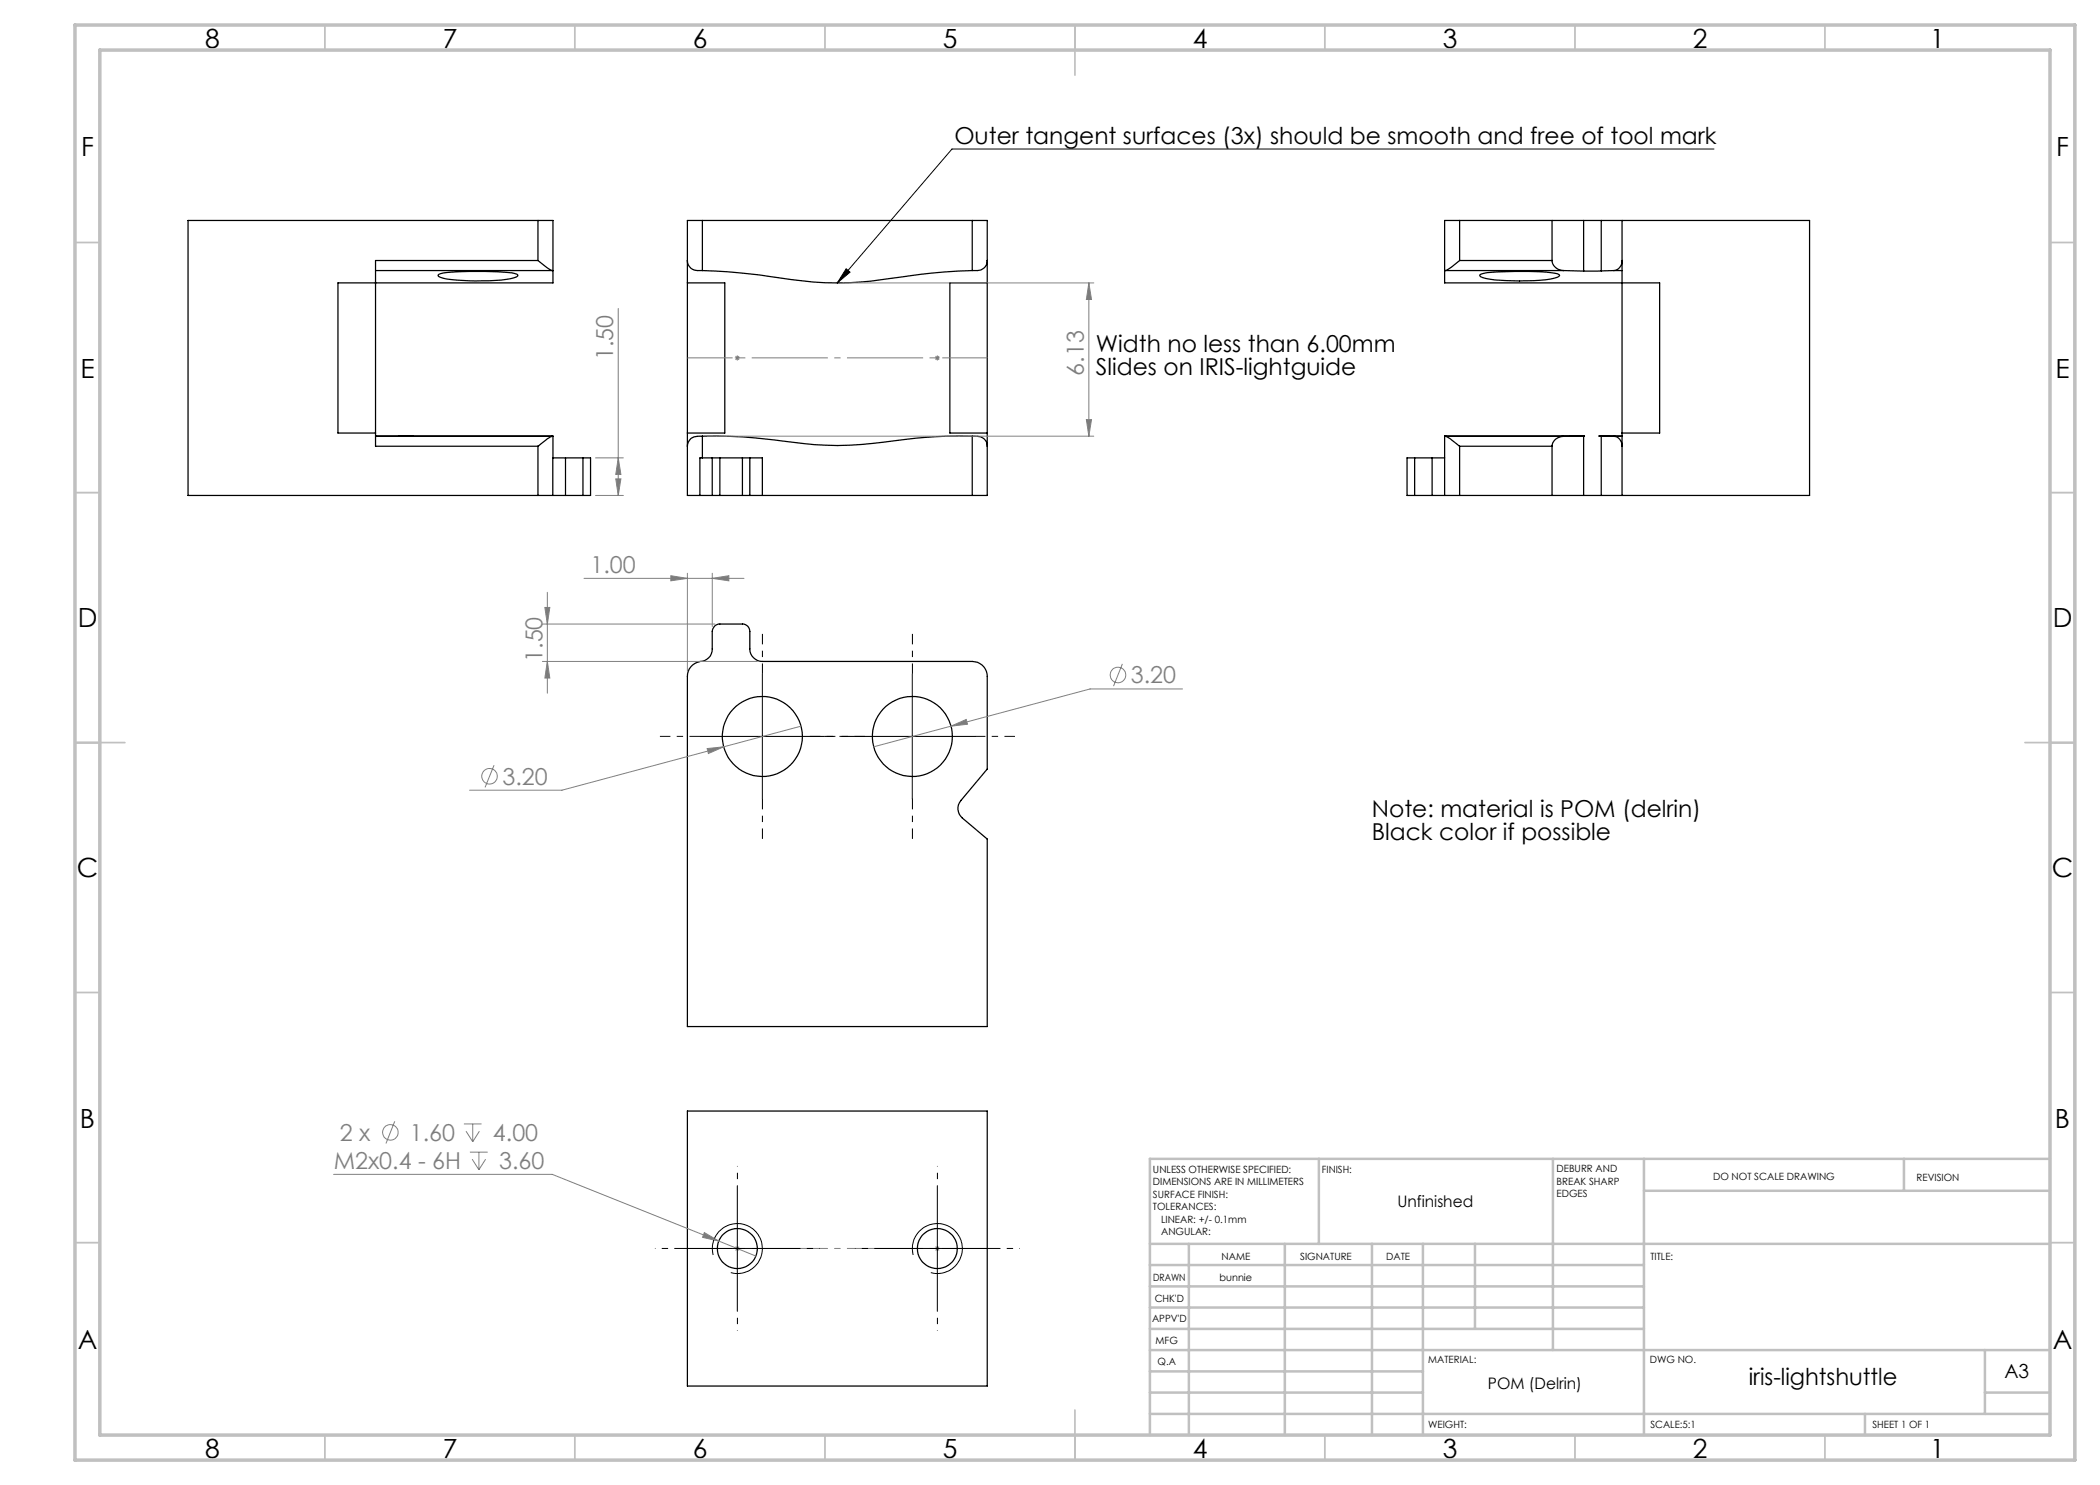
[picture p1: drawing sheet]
<svg xmlns="http://www.w3.org/2000/svg" width="420mm" height="297mm" viewBox="0 0 420 297" stroke-linecap="round" stroke-linejoin="round" font-family="sans-serif">
<g fill="none" stroke="#000" stroke-width=".25">
<path d="M75.1 54.1h35.3M87.7 54.9a26.9 26.9 0 0 1 7.9-.6 32.5 32.5 0 0 1 7.8 .6l.1 .3a16 16 0 0 1-7.1 1 29.2 29.2 0 0 1-8.3-.7l-.4-.2-.1-.2zM107.6 52.1l2 1.6 .8 .4M107.6 44.1h3v10M107.6 44.1h-70v55h70M107.6 52.1h-32.5v37.1h32.5M107.6 44.1v8M110.4 54.1h.2M110.6 54.1v2.5h-43v30h7.5M137.5 52.1a2.07 2.07 0 0 0 2.4 2h.6M137.5 56.6h7.5v30h-7.5M140.5 44.1h-3v55h2.5"/>
<path d="M140.5 54.1a165.7 165.7 0 0 1 19.9 2.1 66.2 66.2 0 0 0 19.8-.8l6.3-.8 8-.5M140.5 44.1v10M140.5 44.1h54M194.5 44.1h2.9v55h-2.9M194.5 44.1v10M197.4 52.1a2.01 2.01 0 0 1-2.4 2h-.5M197.4 56.6h-7.4v30h7.4M288.9 54.1h.2M288.9 54.1v2.5h43v30h-7.5M289.1 54.1h23.7M291.9 52.1l-1.5 1.2-1.3 .8M291.9 44.1h-3v10"/>
<path d="M291.9 44.1h24.8M291.9 52.1h18.5M291.9 44.1v8M296 55l.2-.2a39.5 39.5 0 0 1 9.5-.5l4.5 .2a1.93 1.93 0 0 1 1.7 .6 6.1 6.1 0 0 1-3.8 1 52.5 52.5 0 0 1-10.9-.4l-1.1-.4zM310.4 52.1a2.25 2.25 0 0 0 2.4 2M310.4 44.1v8M312.8 54.1l3.9 .1M316.7 44.1h3.6M316.7 44.1v10.1M320.3 54.2h-3.6M320.3 44.1h41.6v55h-41.6M320.3 44.1v10.1"/>
<path d="M322.8 54.1l-2.5 .1M322.8 54.1h1.6M324.4 52.1a1.89 1.89 0 0 1-1.6 2M324.4 44.1v55M75.1 87.2h35.5M75.1 87.3h35.3M79.7 87.2h2.9M107.6 89.2v9.9M110.4 87.3l-.9 .4-1.9 1.5M110.4 87.3l.2-.1v11.9h-3M110.6 99.1h2.5M110.7 91.6h2.4"/>
<path d="M113.1 91.6h3.5M113.1 99.1h3.5M113.1 91.6v7.5M116.6 91.6h1.5v7.5h-1.5M116.6 91.6v7.5M140 99.1h2.5M140.4 91.6h2.1M140.5 87.2a121.6 121.6 0 0 1 20.3 1.5 68.2 68.2 0 0 0 18.1-.5l8.2-.9 7.4-.1M140.5 87.2h-.6a2.05 2.05 0 0 0-2.4 2M140.5 87.2v4.4h-.5v7.5M142.5 99.1h1.5M142.5 91.6h1.5"/>
<path d="M142.5 91.6v7.5M144 91.6v7.5M144 91.6h4.5M144 99.1h4.5M148.5 99.1h1.5M148.5 91.6h1.5M148.5 91.6v7.5M150 91.6h2.5v7.5M150 99.1h2.5M150 91.6v7.5M152.5 99.1h42M194.5 87.2h.5a2.05 2.05 0 0 1 2.4 2"/>
<path d="M194.5 87.2v11.9M282.9 91.6h-1.5v7.5h1.5M282.9 91.6h3.5M282.9 99.1h3.5M282.9 91.6v7.5M286.4 91.6h2.5M286.4 99.1h2.5M286.4 91.6v7.5M288.9 99.1h3M288.9 87.2h28M289.1 87.3l.9 .4 1.9 1.5M289.1 87.3l-.2-.1v11.9"/>
<path d="M289.1 87.3h23.6M291.9 99.1h24.8M291.9 89.2h18.5M291.9 89.2v9.9M310.4 89.2v9.9M312.7 87.3a2.23 2.23 0 0 0-2.3 1.9M312.7 87.3l4-.1v11.9M316.7 99.1h3.6M320.3 87.2h-.5h4.6M320.3 87.2v11.9M320.3 87.2l2.5 .1M322.8 87.3a1.83 1.83 0 0 1 1.6 1.9"/>
<path d="M322.8 87.3h1.6M142.9 125.2l.8-.4h4.8a1.45 1.45 0 0 1 1.5 1.5v3.5a2.53 2.53 0 0 0 2.5 2.5h42a2.99 2.99 0 0 1 2.9 3v18.5l-5.2 6.3a2.48 2.48 0 0 0 .3 3.5l4.9 4.2v37.5h-59.9v-70a3 3 0 0 1 2.9-3 2.49 2.49 0 0 0 2.1-2.5v-3.5zM137.5 222.2h59.9v55h-59.9z"/>
<circle cx="152.5" cy="147.3" r="8"/>
<circle cx="182.5" cy="147.3" r="8"/>
<circle cx="147.5" cy="249.7" r="4"/>
<circle cx="187.5" cy="249.7" r="4"/>
</g>
<g fill="none" stroke="#808080" stroke-width=".2">
<path d="M168.5 56.6h50.3M217.8 56.6l.5 3.3h-1zM217.8 56.6v30.6M123.6 61.7v37.4M147 71.6h1M147.1 71.2l.7 .8M147.5 71.1v1M147.8 71.2l-.7 .8M187 71.6h1M187.1 71.2l.7 .8M187.5 71.1v1M187.8 71.2l-.7 .8"/>
<path d="M119.1 99.1h5.6M119.1 91.6h5.6M123.2 95.8h1l-.6 3.3zM123.6 91.6l.6 3.3h-1zM141.5 87.2h77.3M217.3 83.9h1l-.5 3.3zM109.5 118.5v20.1M116.8 115.7h32M134.2 115.1l3.3 .6-3.3 .5zM137.5 114.6v19.7M142.5 115.7l3.3-.6v1.1zM142.5 114.6v10.7"/>
<path d="M108.5 132.3h43M108.5 124.8h34.5M109 121.5h1l-.5 3.3zM109.5 132.3l.5 3.3h-1zM224.5 132.8l-1.8 4.4M236.5 137.8h-18.5l-27.8 7.4M98.8 153l-1.8 4.5M141.4 149.7l3.3-.3-3 1.3zM160.2 145.2l-47.8 12.8h-18.5M190.2 145.2l3.1-1.3 .2 .9zM190.2 145.2l-15.5 4.2M66.7 234.9h43.8l33.3 13.3"/>
<path d="M79 224.3l-1.8 4.4M92.8 224.8h3.5M93.2 226.2l1.3 2.1M94 230.4h3.5M94.4 231.8l1.4 2.2M94.5 224.8v3.5M95.8 230.4v3.6M95.9 226.2l-1.4 2.1M97.1 231.8l-1.3 2.2M140.9 246.5l2.9 1.7-3.3-.7zM143.8 248.2l7.4 3M147 249.7h1"/>
<path d="M147.1 249.3l.7 .8M147.5 249.2v1M147.8 249.3l-.7 .8M187 249.7h1M187.1 249.3l.7 .8M187.5 249.2v1M187.8 249.3l-.7 .8"/>
<circle cx="223.6" cy="135" r="1.55"/>
<circle cx="97.9" cy="155.3" r="1.55"/>
<circle cx="78.1" cy="226.5" r="1.55"/>
</g>
<path d="M342.8 29.8h-152.4l-22.9 26.8M169.2 53.8l.8 .6-2.5 2.2zM152.5 134.8v25M182.5 134.8v25M140 147.3h25M170 147.3h25M147.5 237.2v25M187.5 237.2v25M135 249.7h25M142.6 251a5 5 0 0 1 4.4-6.3 5 5 0 0 1 5.4 5.4 5 5 0 0 1-6.2 4.4M175 249.7h25M182.6 251a5 5 0 0 1 4.4-6.3 5 5 0 0 1 5.4 5.4 5 5 0 0 1-6.2 4.4" fill="none" stroke="#000" stroke-width=".2"/>
<path d="M152.5 134.8v-8M182.5 134.8v-8M140 147.3h-8M152.5 159.8v8M165 147.3h8M170 147.3h-8M182.5 159.8v8M195 147.3h8" fill="none" stroke="#000" stroke-width=".2" stroke-dasharray="15.2 1.3 1.3 1.3" stroke-dashoffset="13.1" stroke-linecap="butt"/>
<path d="M137.5 71.6h60M137.5 249.7h60" fill="none" stroke="#808080" stroke-width=".2" stroke-dasharray="15.2 1.3 1.3 1.3" stroke-dashoffset="6.2" stroke-linecap="butt"/>
<path d="M147.5 237.2v-4M187.5 237.2v-4M135 249.7h-4M160 249.7h4M175 249.7h-4M200 249.7h4M147.5 262.2v4M187.5 262.2v4" fill="none" stroke="#000" stroke-width=".2" stroke-dasharray="15.2 1.3 1.3 1.3" stroke-dashoffset="15.1" stroke-linecap="butt"/>
<g fill="none" stroke="#c0c0c0" stroke-width=".35">
<path d="M65 5v5M115 5v5M165 5v5M215 5v10M265 5v5M315 5v5M365 5v5M15 48.5h5M410 48.5h5M15 98.5h5M410 98.5h5M15 148.5h10"/>
<path d="M405 148.5h10M15 198.5h5M410 198.5h5M15 248.5h5M410 248.5h5M65 287v5M115 287v5M165 287v5M215 282v10M265 287v5M315 287v5M365 287v5"/>
</g>
<g fill="none" stroke="#c0c0c0" stroke-width=".5">
<path d="M263.8 231.8v17M310.6 231.8v38.2M328.8 231.8v55.2M328.8 238.2h81.2M380.8 231.8v6.4M410 231.8h-180v55.2M230 248.8h180M230 257.3h98.8M230 253h98.8M237.8 248.8v38.2M257 248.8v38.2M274.4 248.8v38.2"/>
<path d="M284.6 248.8v38.2M295 248.8v17M230 265.8h98.8M230 261.5h98.8M230 278.5h54.6M230 274.3h54.6M230 270h180M397 278.5h13M397 270v12.8M230 282.8h180M373 282.8v4.2"/>
</g>
<path d="M15 5h400v287h-400zM20 10h390v277h-390z" fill="none" stroke="#c0c0c0" stroke-width=".7"/>
<g fill="#808080">
<path d="M141.4 149.7l.3 1 3-1.3zM190.2 145.2l3.3-.4-.2-.9zM140.9 246.5l-.4 1 3.3 .7z"/>
<path d="M123.2 95.8h1l-.6 3.3zM123.6 91.6l.6 3.3h-1z"/>
<path d="M109.5 132.3l.5 3.3h-1zM109 121.5h1l-.5 3.3z"/>
<path d="M217.8 56.6l.5 3.3h-1zM217.3 83.9h1l-.5 3.3z"/>
<path d="M134.2 115.1l3.3 .6-3.3 .5zM142.5 115.7l3.3-.6v1.1z"/>
</g>
<path d="M169.2 53.8l.8 .6-2.5 2.2z" fill="#000"/>
<g font-size="5.3">
<text x="41" y="9.5">8</text>
<text x="88.5" y="9.5">7</text>
<text x="138.5" y="9.5">6</text>
<text x="188.5" y="9.5">5</text>
<text x="238.5" y="9.5">4</text>
<text x="288.5" y="9.5">3</text>
<text x="338.5" y="9.5">2</text>
<text x="386" y="9.5">1</text>
<text x="16.2" y="31.3">F</text>
<text x="411.2" y="31.3">F</text>
<text x="16.1" y="75.5">E</text>
<text x="411.1" y="75.5">E</text>
<text x="15.5" y="125.5">D</text>
<text x="410.5" y="125.5">D</text>
<text x="15.4" y="175.5">C</text>
<text x="410.4" y="175.5">C</text>
<text x="16" y="225.5">B</text>
<text x="411" y="225.5">B</text>
<text x="15.5" y="269.8">A</text>
<text x="410.5" y="269.8">A</text>
<text x="41" y="291.5">8</text>
<text x="88.5" y="291.5">7</text>
<text x="138.5" y="291.5">6</text>
<text x="188.5" y="291.5">5</text>
<text x="238.5" y="291.5">4</text>
<text x="288.5" y="291.5">3</text>
<text x="338.5" y="291.5">2</text>
<text x="386" y="291.5">1</text>
</g>
<g font-size="4.7">
<text x="190.9" y="28.8">Outer tangent surfaces (3x) should be smooth and free of tool mark</text>
<text x="219.2" y="70.4">Width no less than 6.00mm</text>
<text x="219.2" y="74.9">Slides on IRIS-lightguide</text>
<text x="274.4" y="163.4">Note: material is POM (delrin)</text>
<text x="274.4" y="168">Black color if possible</text>
<text x="349.8" y="277">iris-lightshuttle</text>
</g>
<g font-size="4.7" fill="#808080">
<text x="122.7" y="72" transform="rotate(-90 122.7 72)">1.50</text>
<text x="216.8" y="75.1" transform="rotate(-90 216.8 75.1)">6.13</text>
<text x="118.1" y="114.6">1.00</text>
<text x="108.5" y="132.4" transform="rotate(-90 108.5 132.4)">1.50</text>
<text x="226.2" y="136.7">3.20</text>
<text x="100.5" y="156.9">3.20</text>
<text x="66.7" y="233.8">M2x0.4 - 6H</text>
<text x="68" y="228.2">2 x</text>
<text x="82" y="228.2">1.60</text>
<text x="98.6" y="228.2">4.00</text>
<text x="99.8" y="233.8">3.60</text>
</g>
<text font-size="3.9" x="400.9" y="275.5">A3</text>
<g font-size="3.2">
<text x="279.5" y="241.4">Unfinished</text>
<text x="297.6" y="277.9">POM (Delrin)</text>
</g>
<g font-size="2">
<text x="230.6" y="234.6">UNLESS OTHERWISE SPECIFIED:</text>
<text x="230.6" y="237.1">DIMENSIONS ARE IN MILLIMETERS</text>
<text x="230.6" y="239.6">SURFACE FINISH:</text>
<text x="264.4" y="234.6">FINISH:</text>
<text x="311.3" y="234.5">DEBURR AND</text>
<text x="311.3" y="237">BREAK SHARP</text>
<text x="311.3" y="239.5">EDGES</text>
<text x="342.6" y="236">DO NOT SCALE DRAWING</text>
<text x="383.3" y="236.2">REVISION</text>
<text x="230.6" y="242.1">TOLERANCES:</text>
<text x="232.2" y="244.6">LINEAR: +/- 0.1mm</text>
<text x="232.2" y="247.1">ANGULAR:</text>
<text x="244.3" y="252">NAME</text>
<text x="260" y="251.9">SIGNATURE</text>
<text x="277.2" y="251.9">DATE</text>
<text x="330.1" y="251.9">TITLE:</text>
<text x="230.6" y="256.1">DRAWN</text>
<text x="243.9" y="256.1">bunnie</text>
<text x="230.9" y="260.3">CHK'D</text>
<text x="230.4" y="264.4">APPV'D</text>
<text x="231.1" y="268.8">MFG</text>
<text x="231.5" y="273">Q.A</text>
<text x="285.6" y="272.5">MATERIAL:</text>
<text x="330" y="272.5">DWG NO.</text>
<text x="285.6" y="285.5">WEIGHT:</text>
<text x="330.1" y="285.6">SCALE:5:1</text>
<text x="374.5" y="285.6">SHEET 1 OF 1</text>
</g>
</svg>
